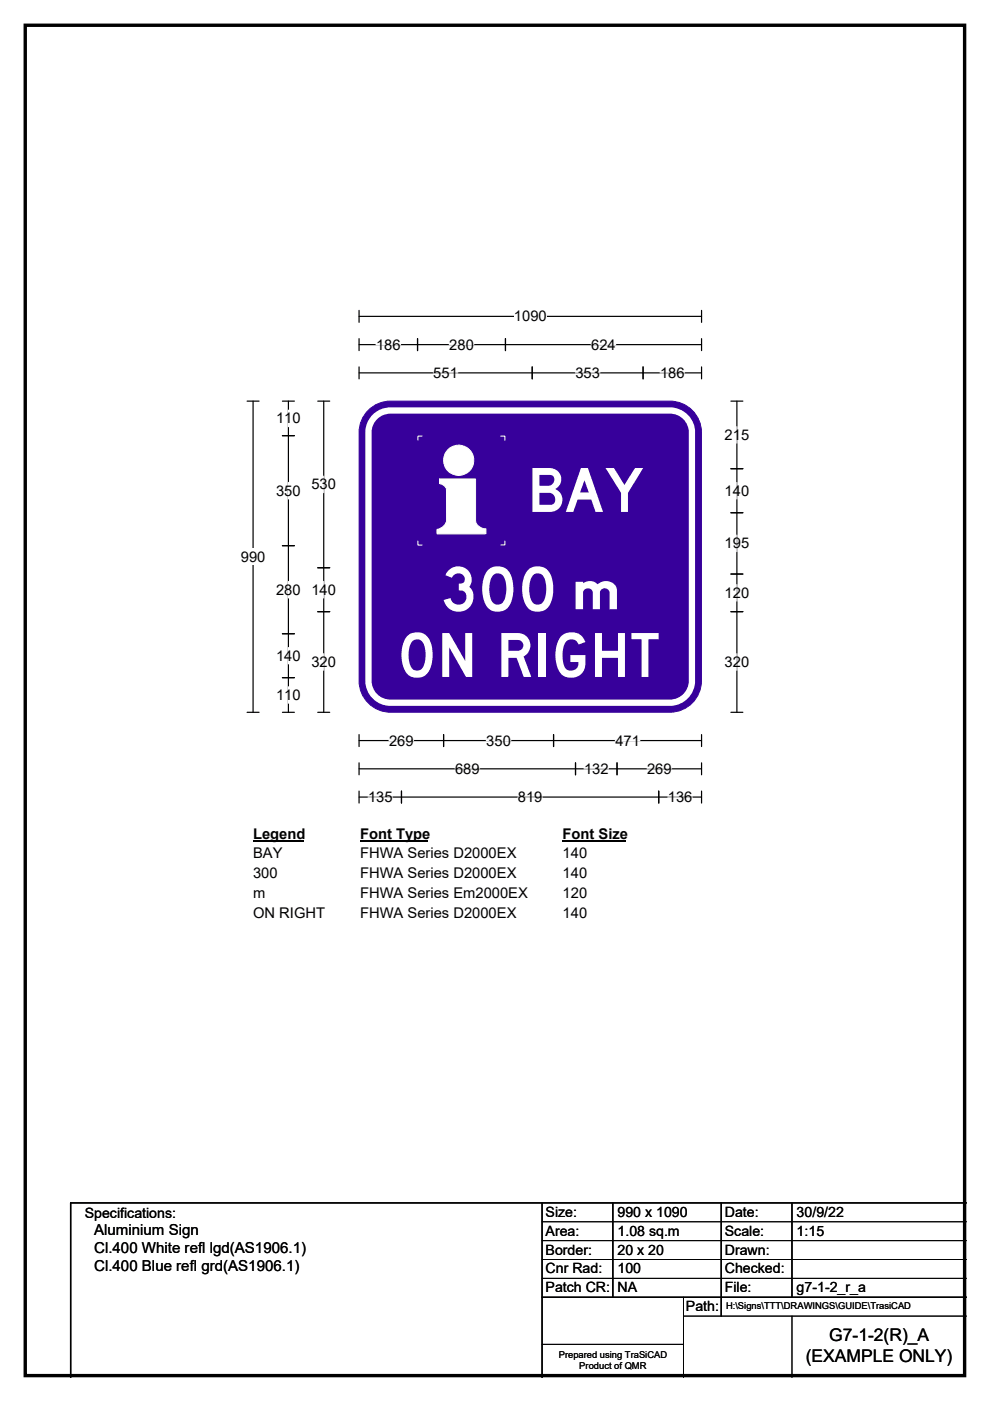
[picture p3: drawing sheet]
<svg xmlns="http://www.w3.org/2000/svg" width="210mm" height="297mm" viewBox="0 0 210 297" stroke-linecap="round" stroke-linejoin="round" font-family="sans-serif">
<path d="M5.4 5.4h199.2v286.3h-199.2z" fill="none" stroke="#000" stroke-width=".72"/>
<path d="M76.2 67.1h72.6M76.2 65.8v2.5M148.8 65.8v2.5" fill="none" stroke="#000" stroke-width=".25"/>
<path d="M109 65.3h7v3.5h-7z" fill="#fff"/>
<g fill="none" stroke="#000" stroke-width=".25">
<path d="M76.2 73.1h72.6M76.2 71.8v2.5M76.2 77.8v2.5M76.2 79.1h72.6M88.6 71.8v2.5M107.2 71.8v2.5M112.9 77.8v2.5M136.4 77.8v2.5M148.8 71.8v2.5M148.8 77.8v2.5M52.4 85h2.5M53.7 85v66"/>
<path d="M52.4 151h2.5M76.2 155.7v2.6M76.2 157h72.6M94.1 155.7v2.6M117.4 155.7v2.6M148.8 155.7v2.6M76.2 161.7v2.6M76.2 167.7v2.6M76.2 163h72.6M76.2 169h72.6M85.2 167.7v2.6M122.1 161.7v2.6"/>
<path d="M130.9 161.7v2.6M139.7 167.7v2.6M148.8 167.7v2.6M148.8 161.7v2.6"/>
</g>
<g fill="none" stroke="#fff" stroke-width=".25">
<path d="M79.8 73.1h5.2M91.9 79.1h5.2M95.3 73.1h5.2M122 79.1h5.3M125.4 73.1h5.2M140 79.1h5.2M82.5 157h5.2M103.1 157h5.3M130.5 157h5.2M78.1 169h5.2M96.5 163h5.2M109.8 169h5.2"/>
<path d="M123.9 163h5.2M137.2 163h5.3M141.6 169h5.3"/>
</g>
<path d="M51.1 116.3h5.2v3.5h-5.2z" fill="#fff"/>
<g fill="none" stroke="#000" stroke-width=".25">
<path d="M59.9 92.4h2.5M59.9 85h2.5M61.2 85v66M67.4 85h2.5M68.7 85v66M155 85h2.6M155 99.4h2.6M156.3 85v66M59.9 115.7h2.5M155 108.7h2.6M59.9 134.4h2.5M67.4 120.4h2.5"/>
<path d="M67.4 129.7h2.5M155 129.7h2.6M155 121.7h2.6M59.9 143.7h2.5M59.9 151h2.5M67.4 151h2.5M155 151h2.6"/>
</g>
<g fill="none" stroke="#fff" stroke-width=".25">
<path d="M61.2 87v3.5M156.3 90.5v3.5M61.2 102.3v3.5M68.7 101v3.5M156.3 102.3v3.5M156.3 113.5v3.5M61.2 123.3v3.5M61.2 137.3v3.5M68.7 123.3v3.5M68.7 138.6v3.5M156.3 124v3.4M156.3 138.6v3.5"/>
<path d="M61.2 145.6v3.5"/>
</g>
<path d="M53.7 175h10.7v3.5h-10.7z" fill="#fff"/>
<path d="M53.7 178.3h10.7" fill="none" stroke="#000" stroke-width=".32"/>
<path d="M76.4 175h14.4v3.5h-14.4z" fill="#fff"/>
<path d="M76.4 178.3h14.4" fill="none" stroke="#000" stroke-width=".32"/>
<path d="M119.3 175h13.5v3.5h-13.5z" fill="#fff"/>
<path d="M119.3 178.3h13.5" fill="none" stroke="#000" stroke-width=".32"/>
<g fill="#fff">
<path d="M53.7 179.2h6.2v3.5h-6.2z"/>
<path d="M76.4 179.2h33v3.5h-33z"/>
<path d="M119.3 179.2h5.2v3.5h-5.2z"/>
<path d="M53.7 183.4h5.2v3.5h-5.2z"/>
<path d="M76.4 183.4h33v3.5h-33z"/>
<path d="M119.3 183.4h5.2v3.5h-5.2z"/>
<path d="M53.7 187.6h2.6v3.5h-2.6z"/>
<path d="M76.4 187.6h35.4v3.5h-35.4z"/>
<path d="M119.3 187.6h5.2v3.5h-5.2z"/>
<path d="M53.7 191.7h15.2v3.5h-15.2z"/>
<path d="M76.4 191.7h33v3.5h-33z"/>
<path d="M119.3 191.7h5.2v3.5h-5.2z"/>
</g>
<path d="M77.8 87.3a6.6 6.6 0 0 1 5-2.3h59.3a6.7 6.7 0 0 1 6.7 6.7v52.6a6.7 6.7 0 0 1-6.7 6.7h-59.3a6.7 6.7 0 0 1-6.6-6.7v-52.6a6.6 6.6 0 0 1 1.6-4.4z" fill-rule="evenodd" fill="#37009b" stroke="#37009b" stroke-width=".21"/>
<path d="M79.2 88.7a4.6 4.6 0 0 1 3.6-1.7h59.3a4.7 4.7 0 0 1 4.7 4.7v52.6a4.7 4.7 0 0 1-4.7 4.7h-59.3a4.7 4.7 0 0 1-4.7-4.7v-52.6a4.6 4.6 0 0 1 1.1-3z" fill="none" stroke="#fff" stroke-width="1.3"/>
<path d="M94.1 97.6a3.2 3.2 0 0 0 6.4 0 3.2 3.2 0 0 0-6.4 0zM93.2 101.6h7.7v8.8a2.11 2.11 0 0 0 2.2 1.7v1.1h-10.4v-1a2.29 2.29 0 0 0 2-1.9v-6.5a1.7 1.7 0 0 0-1.5-1.3z" fill-rule="evenodd" fill="#fff"/>
<g fill="none" stroke="#fff" stroke-width=".21">
<path d="M89.5 92.5h-.9v.8M106.2 92.5h.9v.8M88.6 114.7v.9h.9M93.2 101.6h7.7v8.8a2.11 2.11 0 0 0 2.2 1.7v1.1h-10.4v-1a2.29 2.29 0 0 0 2-1.9v-6.5a1.7 1.7 0 0 0-1.5-1.3zM107.1 114.7v.8h-.9"/>
<circle cx="97.3" cy="97.6" r="3.2"/>
</g>
<path d="M115 255v37M130 255v20M153 255v24M168 255v20M205 255h-190v37M115 275h90" fill="none" stroke="#000" stroke-width=".3"/>
<path d="M115 259h90M115 263h90M115 267h90M115 271h90M145 279h60M145 275v17M168 279v13M115 285h30" fill="none" stroke="#000" stroke-width=".21"/>
<g font-size="12.9" fill="#fff">
<text x="111.8" y="108.5">BAY</text>
<text x="92.4" y="129.5">300</text>
<text x="84.2" y="143.5">ON RIGHT</text>
</g>
<text font-size="11.1" fill="#fff" x="120.5" y="129.2">m</text>
<g font-size="3.7">
<text x="175.9" y="284.4">G7-1-2(R)_A</text>
<text x="170.9" y="288.9">(EXAMPLE ONLY)</text>
</g>
<g font-size="3.2">
<text x="20" y="261.9">Aluminium Sign</text>
<text x="20" y="265.7">Cl.400 White refl lgd(AS1906.1)</text>
<text x="20" y="269.6">Cl.400 Blue refl grd(AS1906.1)</text>
</g>
<g font-size="3.1">
<text x="109" y="68.1">1090</text>
<text x="79.8" y="74.1">186</text>
<text x="95.3" y="74.1">280</text>
<text x="125.4" y="74.1">624</text>
<text x="91.9" y="80.1">551</text>
<text x="122" y="80.1">353</text>
<text x="140" y="80.1">186</text>
<text x="58.6" y="89.7">110</text>
<text x="153.7" y="93.3">215</text>
<text x="58.6" y="105.1">350</text>
<text x="66.1" y="103.8">530</text>
<text x="153.7" y="105.1">140</text>
<text x="51.1" y="119.1">990</text>
<text x="153.7" y="116.2">195</text>
<text x="58.6" y="126.1">280</text>
<text x="66.1" y="126.1">140</text>
<text x="153.7" y="126.7">120</text>
<text x="58.6" y="140.1">140</text>
<text x="66.1" y="141.4">320</text>
<text x="153.7" y="141.4">320</text>
<text x="58.6" y="148.4">110</text>
<text x="82.5" y="158.1">269</text>
<text x="103.1" y="158.1">350</text>
<text x="130.5" y="158.1">471</text>
<text x="96.5" y="164.1">689</text>
<text x="123.9" y="164.1">132</text>
<text x="137.2" y="164.1">269</text>
<text x="78.1" y="170.1">135</text>
<text x="109.8" y="170.1">819</text>
<text x="141.6" y="170.1">136</text>
<text x="53.7" y="177.8">Legend</text>
<text x="76.4" y="177.8">Font Type</text>
<text x="119.3" y="177.8">Font Size</text>
<text x="53.7" y="182">BAY</text>
<text x="76.4" y="182">FHWA Series D2000EX</text>
<text x="119.3" y="182">140</text>
<text x="53.7" y="186.2">300</text>
<text x="53.7" y="190.4">m</text>
<text x="76.4" y="186.2">FHWA Series D2000EX</text>
<text x="76.4" y="190.4">FHWA Series Em2000EX</text>
<text x="119.3" y="186.2">140</text>
<text x="119.3" y="190.4">120</text>
<text x="53.7" y="194.5">ON RIGHT</text>
<text x="76.4" y="194.5">FHWA Series D2000EX</text>
<text x="119.3" y="194.5">140</text>
</g>
<g font-size="3">
<text x="115.7" y="258">Size:</text>
<text x="131" y="258">990 x 1090</text>
<text x="153.7" y="258">Date:</text>
<text x="169" y="258">30/9/22</text>
<text x="18" y="258.2">Specifications:</text>
<text x="115.7" y="262">Area:</text>
<text x="131" y="262">1.08 sq.m</text>
<text x="153.7" y="262">Scale:</text>
<text x="169" y="262">1:15</text>
<text x="115.7" y="266">Border:</text>
<text x="115.7" y="270">Cnr Rad:</text>
<text x="131" y="266">20 x 20</text>
<text x="131" y="270">100</text>
<text x="153.7" y="266">Drawn:</text>
<text x="153.7" y="270">Checked:</text>
<text x="115.7" y="274">Patch CR:</text>
<text x="131" y="274">NA</text>
<text x="153.7" y="274">File:</text>
<text x="169" y="274">g7-1-2_r_a</text>
<text x="145.5" y="278">Path:</text>
</g>
<g font-size="2">
<text x="154" y="277.6">H:\Signs\TTT\DRAWINGS\GUIDE\TrasiCAD</text>
<text x="118.5" y="287.8">Prepared using TraSiCAD</text>
<text x="122.9" y="290.2">Product of QMR</text>
</g>
</svg>
